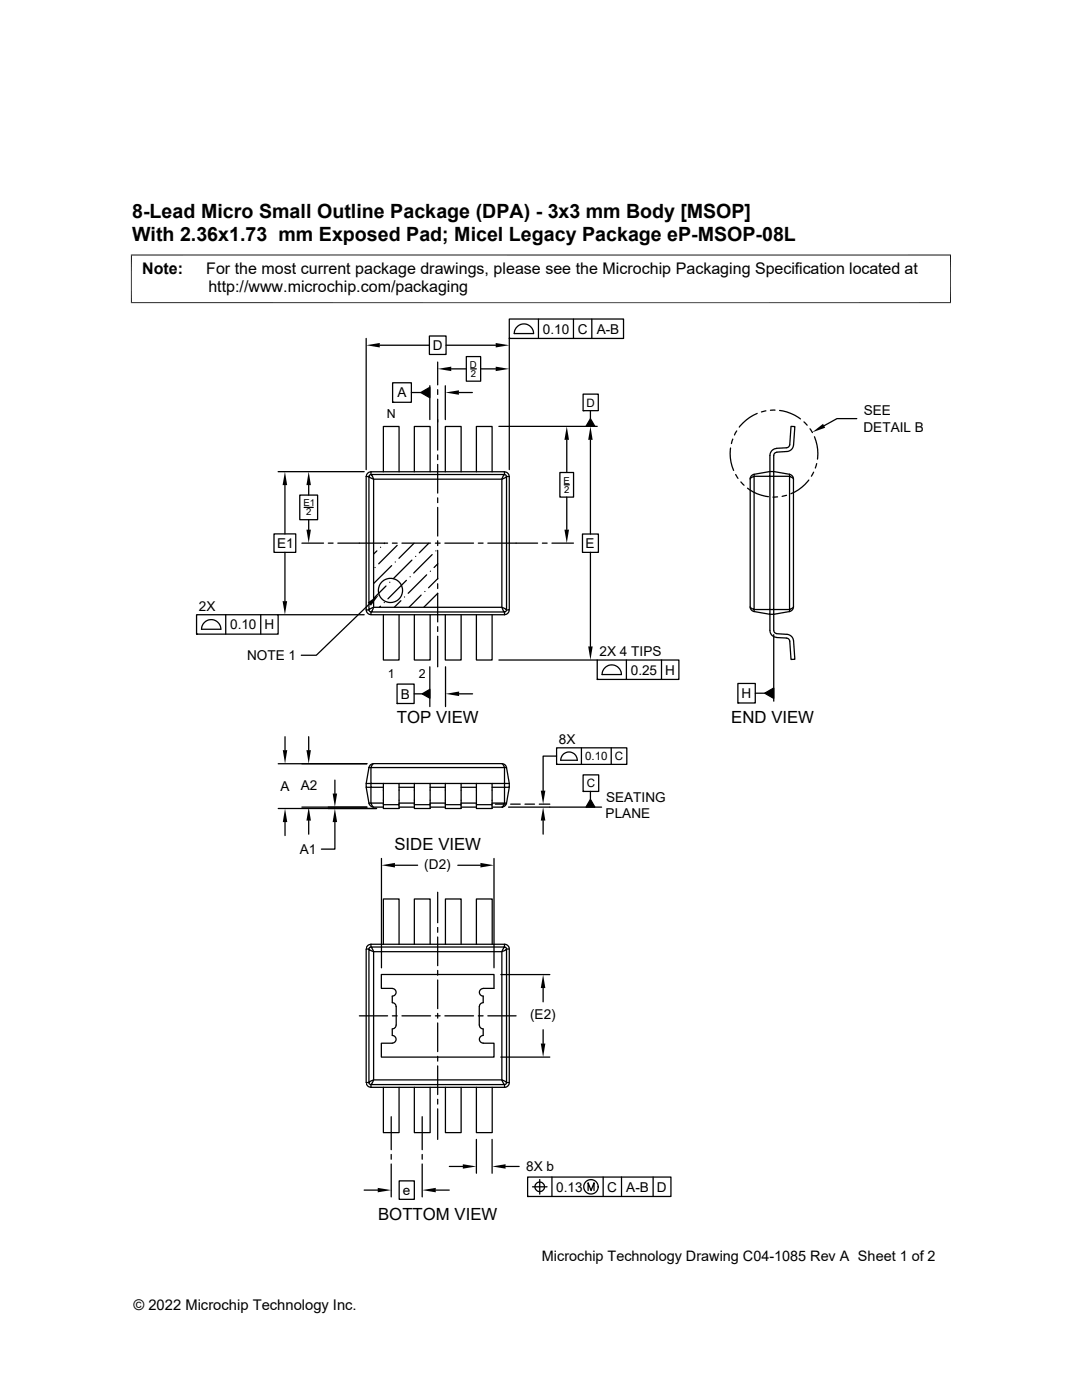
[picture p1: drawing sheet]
<svg xmlns="http://www.w3.org/2000/svg" width="216mm" height="279mm" viewBox="0 0 216 279" stroke-linecap="round" stroke-linejoin="round" font-family="sans-serif">
<g fill="none" stroke="#000" stroke-width=".25">
<path d="M73.1 67.5v26.2M75.8 68.9h9.9M78.3 76.4h3.8v3.9h-3.8zM82.1 78.3h1.9M84 78.3l1.8-1v2.1zM85.7 67.1h3.3v3.6h-3.3zM85.8 77v6.7M87.3 72.3v4.5M87.3 77.8v.9M87.3 79.7v10.1M88.9 77v6.7M89 68.9h9.9"/>
<path d="M90 73.6h3M91.6 78.3h2.7M93 71.2h2.9v4.9h-2.9zM93.9 73.6h1.1M95.9 73.6h3M101.6 63.7h22.8v3.8h-22.8zM101.6 67.5h.1M101.6 67.5v26.2M103.2 65.2a1.91 1.91 0 0 1 2.1-.4 1.91 1.91 0 0 1 1.2 1.8h-3.9l.1-.6zM107.4 63.7v3.8M114.4 63.7v3.8M116.4 78.7h3v3.3h-3z"/>
<path d="M118.1 63.7v3.8M55.5 94.1h17.2M56.9 96.8v9.8M59.8 98.8h3.6v4.9h-3.6zM61.6 96.8v2M73.1 95.1h.5l.1-.3 .3-.1v-.6h26.7v.6l.2 .1 .2 .3h.5M73.1 95.1v26.6M73.6 95.1l.9 .5v25.6l-.9 .5zM74 94.7h26.7l-.6 .9h-25.6zM74 94.2a.94 .94 0 0 0-.9 .9M76.5 94.1v-9h3.1v9M78.3 80.3h.1"/>
<path d="M82.7 94.1v-9h3.1v9M87.3 90.8v.9M87.3 92.7v5.7M87.3 99.4v.9M88.9 94.1v-9h3.1v9M95.1 94.1v-9h3.1v9M99.5 85.1h19.7M100.1 95.6l1-.5v26.6l-1-.5zM100.7 94.2a.94 .94 0 0 1 .9 .9M101.6 95.1v26.6h-.5l-.2 .3-.2 .1v.6M111.7 94.3h2.7v4.9h-2.7zM112.6 96.8h1"/>
<path d="M113.1 87.8v6.5M113.1 99.2v6.5M116.4 82h.1M117.8 82v1.6M117.8 87.8v18.8M117.8 83.6l.9 1.5h-1.8zM145.8 89.4l-.1 .3a8.2 8.2 0 0 0 .7 4.2M146.2 87.6l-.3 .9M146.8 94.7l.5 .8M147 86l-.4 .8M147.8 96.2l.7 .6M149.2 97.4a8.2 8.2 0 0 0 4.1 1.7"/>
<path d="M149.7 95.5l.8-.4v26.5l-.8-.4zM150.5 94.7a.95 .95 0 0 0-.8 .9M150.5 94.7l3.1-.6v1h-3.1zM151.1 82.5a9.1 9.1 0 0 0-3.6 2.7M152.8 82l-.9 .2M153.6 95.1h.8v26.5h-.8v1l-3.1-.6v-.4h3.1zM153.6 94.1h.8v1h3.1v-.4M153.6 94.1v-3.2a1.43 1.43 0 0 1 1.4-1.4l2-.1 .5-.4 .3-3.9h.8l-.3 3.7a1.42 1.42 0 0 1-1.3 1.3l-2 .1-.5 .4-.1 3.5 3.1 .6M154.6 81.9h-.9M155.2 99.2h-1M155.6 81.9a8.7 8.7 0 0 1 4.1 1.7M157 98.8l-.9 .3"/>
<path d="M157.5 94.7l.7 .4 .1 .5M157.5 95.1l.7 .3 .1 .2v25.5l-.1 .2-.7 .3zM160.4 84.2l.7 .7M161.4 95.8l-.2 .2a8.5 8.5 0 0 1-3.4 2.5M161.6 85.6l.5 .7M162.3 94.2l-.4 .8M162.5 87.2a8.5 8.5 0 0 1 .6 4.4M163 92.5l-.3 .9M171 83.5h-4l-2.6 1.5M54.7 106.6h4.3v3.6h-4.3zM56.9 110.2v9.8M60.2 108.4h4.4"/>
<path d="M60.7 101.3h1.8M61.6 103.7v2M65.5 108.4h1M67.4 108.4h9.9M74.8 113.3h.1M75.2 109.9l-.7 .7M75.9 109.2h.1M76.7 108.4v.1M77 116.9l-2.5 2.5M77.8 116.2h.1M78.1 112.9l-3.6 3.6M78.3 108.4h.9"/>
<path d="M78.9 112.2h.1M79.2 108.8l-3.6 3.7M80 119.9l-1.3 1.3M80.2 108.4h5.7M80.7 119.1h.1M81.1 115.8l-3.7 3.7M81.8 115.1h.1M82.2 111.8l-3.7 3.7M82.6 108.4l-3 3M82.9 111h.1M84 118.8l-2.4 2.4M84.8 118h.1"/>
<path d="M85.1 114.7l-3.7 3.7M85.6 108.4l-1.9 1.9M85.9 114h.1M86.2 110.7l-3.7 3.7M86.9 108.4h.9M87 109.9h.1M87.3 101.3v5.7M87.3 107.9v1M87.3 109.8v5.7M87.3 116.5v1M87.4 112.5l-.8 .8M87.4 115.5l-1.9 1.8"/>
<path d="M88.8 108.4h5.7M95.4 108.4h1M97.3 108.4h10M108.2 108.4h1M110.1 108.4h4.3M116.2 106.6h3.2v3.6h-3.2zM117.8 110.2v18.8M39.2 122.7h16.3v3.9h-16.3zM39.2 126.6h.1M40.8 124.2a1.91 1.91 0 0 1 2.1-.4 1.91 1.91 0 0 1 1.2 1.8h-3.9l.1-.6zM45 122.7v3.9M52 122.7v3.9"/>
<path d="M55.5 122.7h17.2M73.1 121.7h.5l.1 .3 .3 .1v.6h26.7M73.1 121.7a.94 .94 0 0 0 .9 1M73.7 120.5l-10.6 10.3h-3M74.5 121.2h25.6l.6 .9h-26.7zM75.9 121l-.2 .2M76.5 122.7v9h3.1v-9M76.7 120.2h.1M79.2 136.5h3.4v3.9h-3.4zM82.6 138.5h1.6M82.7 122.7v9h3.1v-9M84.2 138.5l1.6-.9v1.7z"/>
<path d="M84.6 121.2l2.8-2.8-.1 5.7M85.8 133.1v7.9M87.3 125.1v.9M87.3 127v6.1M88.9 122.7v9h3.1v-9M88.9 133.1v7.9M91.6 138.5h2.7M95.1 122.7v9h3.1v-9M99.5 131.7h19.7M101.6 121.7a.94 .94 0 0 1-.9 1M119.2 131.7h16.3v3.9h-16.3zM119.2 135.6h.1"/>
<path d="M120.7 133.3a1.91 1.91 0 0 1 2.1-.5 1.91 1.91 0 0 1 1.2 1.8h-3.9l.1-.6zM125 131.7v3.9M132 131.7v3.9M147.2 136.4h3.5v3.9h-3.5zM149.7 121.1a.95 .95 0 0 0 .8 .9M150.7 138.3h1.9M152.6 138.3l1.8-1v2.1zM154.4 126.7v13.2M157.5 122l-3.1 .6 .1 3.5 .5 .3 2 .2a1.42 1.42 0 0 1 1.3 1.3l.3 3.7h-.8l-.3-3.9-.4-.3-2.1-.2M157.5 122v-.4h-3.1v1h-.8v3.2a1.43 1.43 0 0 0 1.4 1.4M158.3 121.1l-.1 .5-.7 .4M55.5 152.4h17.7"/>
<path d="M56.9 147v2.7M61.6 147v2.7M66.8 155.7v2.7M73.1 157.1l.5 3.2M73.1 156.4v.7h.9v3.2h-.4M73.6 153.2l-.5 3.2h.9v.7h2.5M73.6 153.2h.4v3.2h2.5M74.4 152.5l.1-.1h25.6l.6 .8h-26.7zM74.5 152.4a.95 .95 0 0 0-.9 .8M76.5 156.4v4.2h3.1v.8h-3.1v-.8M76.5 156.4h3.1v4.2M79.2 140.4h.1"/>
<path d="M79.6 157.1h3.1M79.6 156.4h3.1M82.7 156.4v4.2h3.1v.8h-3.1v-.8M82.7 156.4h3.1v4.2M85.8 157.1h3.1M85.8 156.4h3.1M88.9 156.4v4.2h3.1v.8h-3.1v-.8M88.9 156.4h3.1v4.2M92 157.1h3.1M92 156.4h3.1M95.1 156.4v4.2h3.1v.8h-3.1v-.8M95.1 156.4h3.1v4.2"/>
<path d="M98.2 157.1h2.5v3.2h.4M98.2 156.4h2.5v.7h.9v-.7M100.1 152.4a.95 .95 0 0 1 1 .8M100.7 153.2h.4l.5 3.2h-.9zM101.6 157.1l-.5 3.2M111.1 149.2h14v3.3h-14zM111.1 152.5h.1M111.1 150.9h-2.7v6.9M112.4 150.6a1.65 1.65 0 0 1 1.8-.4 1.65 1.65 0 0 1 1 1.5h-3.3l.1-.5zM116 149.2v3.3M116.4 154.6h3.1v3.3h-3.1zM116.4 157.9h.1"/>
<path d="M117.8 157.9v1.6M117.8 159.5l.9 1.6h-1.8zM122 149.2v3.3M147.2 140.3h.1M55.5 161.4h19.6M56.9 164.1v2.7M60.2 161.1h13M61.6 163.8v2.7M66.8 164.1v5.4h-2.7M73.6 160.3a1 1 0 0 0 .9 .8M76.1 171.3v21.8M76.5 160.3h-2.5l.5 .8h2"/>
<path d="M78.8 172.7h4.5M79.6 160.3h3.1M79.6 161.1h3.1M85.8 161.1h3.1M85.8 160.3h3.1M87.3 178.1v6M91.4 172.7h4.5M92 161.1h3.1M92 160.3h3.1M98.2 161.1h1.9M98.2 160.3h2.5l-.6 .8a1 1 0 0 0 1-.8M98.6 171.3v21.8"/>
<path d="M98.8 160.5h2.1M101.5 161.1h18.5M101.9 160.5h1.9M104.8 160.5h1.9M107.6 160.5h2.1M108.4 163.8v2.7M73.1 189.4v26.6M73.6 189.4l.9 .5v25.6l-.9 .5zM74 188.4h26.7l.6 .3 .3 .7v26.6l-.3 .7-.6 .3M74 188.5l-.7 .2-.2 .7M74 188.4v.6l-.3 .1-.1 .3h-.5M74 189h26.7l-.6 .9h-25.6z"/>
<path d="M76.5 188.4v-9h3.1v9M78.3 197.3a.76 .76 0 0 1 .7 .7 .76 .76 0 0 1-.7 .8v1.3l.6 .3 .1 .5M78.3 197.3h-2.2v-2.8h22.5v2.8h-2.2M82.7 188.4v-9h3.1v9M87.3 185.1v1M87.3 187v5.7M87.3 193.7v.9M87.3 195.6v5.7M88.9 188.4v-9h3.1v9M95.1 188.4v-9h3.1v9M96.4 197.3a.76 .76 0 0 0-.7 .7 .76 .76 0 0 0 .7 .8v1.3l-.4 .1-.4 .7 .1 3.8 .3 .5 .4 .1M99.9 194.5h9.8"/>
<path d="M100.1 189.9l1-.5v26.6l-1-.5zM100.7 188.4v.6l.3 .1 .1 .3h.5M108.4 197.2v2.7M71.7 202.7h5.6M73.1 216l.2 .7 .7 .3M73.1 216h.5l.1 .3 .3 .2v.5M74 217h26.7M74.5 215.5h25.6l.6 1h-26.7zM76.5 217v9h3.1v-9M78.3 205.4v1.3a.76 .76 0 0 1 .7 .7 .76 .76 0 0 1-.7 .8M78.3 208.2h-2.2v2.8h22.5v-2.8h-2.2M78.3 202.7h.9"/>
<path d="M79 204.6l-.3 .6-.4 .1M79.1 200.9v3.7M80.2 202.7h5.7M82.7 217v9h3.1v-9M86.9 202.7h.9M87.3 202.2v1M87.3 204.2v5.7M87.3 210.8v1M87.3 212.7v5.7M87.3 219.4v.9M88.8 202.7h5.7M88.9 217v9h3.1v-9"/>
<path d="M95.1 217v9h3.1v-9M95.4 202.7h1M96.4 205.4v1.3a.76 .76 0 0 0-.7 .7 .76 .76 0 0 0 .7 .8M97.3 202.7h5.7M99.9 211h9.8M101.6 216h-.5l-.1 .3-.3 .2v.5M108.4 205.5v2.8M72.7 237.5h2.7M78.1 222.9v6.5M78.1 230.4v1M78.1 232.3v6.6M79.7 235.7h3v3.7h-3z"/>
<path d="M84.2 222.9v6.5M84.2 230.4v1M84.2 232.3v6.6M87 237.5h2.6M87.3 221.3v6.1M89.7 232.8h2.7M95.1 227.4v6.7M98.2 227.4v6.7M100.9 232.8h2.7M105.3 234.9h28.6v3.9h-28.6zM105.3 238.8h.1M106.3 236.9h2.9"/>
<path d="M107.7 235.4v2.9M110.1 234.9v3.9M117.3 237.6v-1.5l.6 1.5 .6-1.5v1.5M120.4 234.9v3.9M124 234.9v3.9M130.3 234.9v3.9"/>
<circle cx="77.9" cy="117.8" r="2.42"/>
<circle cx="107.7" cy="236.8" r=".96"/>
<circle cx="117.9" cy="236.9" r="1.44"/>
</g>
<path d="M26.1 50.9h163.7M26.2 50.8v9.7M189.7 50.8v9.7M26.1 60.4h163.7" fill="none" stroke="#000" stroke-width=".2"/>
<g fill="#000">
<path d="M73.1 68.9l2.7-.4v.8zM84 78.3l1.8-1v2.1zM87.3 73.6l2.7-.4v.9zM88.9 78.3l2.7-.4v.9zM98.9 68.5l2.7 .4-2.7 .4zM98.9 73.2l2.7 .4-2.7 .5zM56.9 94.1l.4 2.7h-.9zM61.6 94.1l.4 2.7h-.8zM113.1 85.1l.4 2.7h-.9zM117.8 85.1l.5 2.7h-.9zM117.8 83.6l.9 1.5h-1.8zM162.1 86.3l2.1-1.7 .5 .8z"/>
<path d="M56.4 120h.9l-.4 2.7zM61.2 105.7h.8l-.4 2.7zM112.6 105.7h.9l-.4 2.7zM73.4 120.2l2.2-1.5-1.6 2.2zM84.2 138.5l1.6-.9v1.7zM88.9 138.5l2.7-.5v.9zM117.4 129h.9l-.5 2.7zM152.6 138.3l1.8-1v2.1zM56.4 149.7h.9l-.4 2.7zM61.2 149.7h.8l-.4 2.7zM66.4 158.4h.9l-.5 2.7zM107.9 157.8h.9l-.4 2.7z"/>
<path d="M56.9 161.4l.4 2.7h-.9zM61.6 161.1l.4 2.7h-.8zM66.8 161.4l.5 2.7h-.9zM76.1 172.7l2.7-.5v.9zM95.9 172.2l2.7 .5-2.7 .4zM108.4 161.1l.4 2.7h-.9zM117.8 159.5l.9 1.6h-1.8zM108.4 194.5l.4 2.7h-.9zM107.9 208.3h.9l-.4 2.7zM75.4 237.1l2.7 .4-2.7 .5zM84.2 237.5l2.8-.4v.9zM92.4 232.3l2.7 .5-2.7 .4z"/>
<path d="M98.2 232.8l2.7-.5v.9z"/>
</g>
<g font-size="3.9">
<text x="26.4" y="43.5">8-Lead Micro Small Outline Package (DPA) - 3x3 mm Body [MSOP]</text>
<text x="26.4" y="48.1">With 2.36x1.73 mm Exposed Pad; Micel Legacy Package eP-MSOP-08L</text>
</g>
<g font-size="3.3">
<text x="79.2" y="144.4">TOP VIEW</text>
<text x="145.9" y="144.3">END VIEW</text>
<text x="78.7" y="169.6">SIDE VIEW</text>
<text x="75.4" y="243.4">BOTTOM VIEW</text>
</g>
<g font-size="3.2">
<text x="28.4" y="54.7">Note:</text>
<text x="41.1" y="54.7">For the most current package drawings, please see the Microchip Packaging Specification located at</text>
<text x="41.6" y="58.3">http://www.microchip.com/packaging</text>
</g>
<g font-size="2.9">
<text x="108.1" y="251.7">Microchip Technology Drawing C04-1085 Rev A Sheet 1 of 2</text>
<text x="26.6" y="261.3">© 2022 Microchip Technology Inc.</text>
</g>
<g font-size="2.7">
<text x="86.3" y="69.9">D</text>
<text x="108.3" y="66.6">0.10</text>
<text x="115.3" y="66.6">C</text>
<text x="119.1" y="66.6">A-B</text>
<text x="79.3" y="79.3">A</text>
<text x="172.4" y="82.9">SEE</text>
<text x="172.3" y="86.1">DETAIL B</text>
<text x="55.3" y="109.4">E1</text>
<text x="116.9" y="109.4">E</text>
<text x="39.7" y="121.9">2X</text>
<text x="45.9" y="125.6">0.10</text>
<text x="52.8" y="125.6">H</text>
<text x="49.3" y="131.7">NOTE 1</text>
<text x="119.6" y="131">2X 4 TIPS</text>
<text x="125.9" y="134.6">0.25</text>
<text x="132.8" y="134.6">H</text>
<text x="80" y="139.4">B</text>
<text x="148" y="139.3">H</text>
<text x="111.5" y="148.5">8X</text>
<text x="56" y="157.9">A</text>
<text x="60" y="157.7">A2</text>
<text x="120.9" y="160">SEATING</text>
<text x="120.8" y="163.2">PLANE</text>
<text x="59.8" y="170.4">A1</text>
<text x="84.7" y="173.4">(D2)</text>
<text x="105.8" y="203.4">(E2)</text>
<text x="105" y="233.7">8X b</text>
<text x="80.4" y="238.5">e</text>
<text x="111" y="237.8">0.13</text>
<text x="121.2" y="237.8">C</text>
<text x="125" y="237.8">A-B</text>
<text x="131.1" y="237.8">D</text>
</g>
<g font-size="2.5">
<text x="77.2" y="83.5">N</text>
<text x="77.4" y="135.4">1</text>
<text x="83.6" y="135.4">2</text>
</g>
<g font-size="2.3">
<text x="117" y="81.1">D</text>
<text x="116.8" y="151.7">0.10</text>
<text x="122.7" y="151.7">C</text>
<text x="117.1" y="157.1">C</text>
</g>
<g font-size="1.9">
<text x="93.8" y="73.4">D</text>
<text x="94" y="75.2">2</text>
<text x="60.5" y="101">E1</text>
<text x="112.4" y="96.5">E</text>
<text x="112.6" y="98.3">2</text>
<text x="61.1" y="102.8">2</text>
</g>
</svg>
